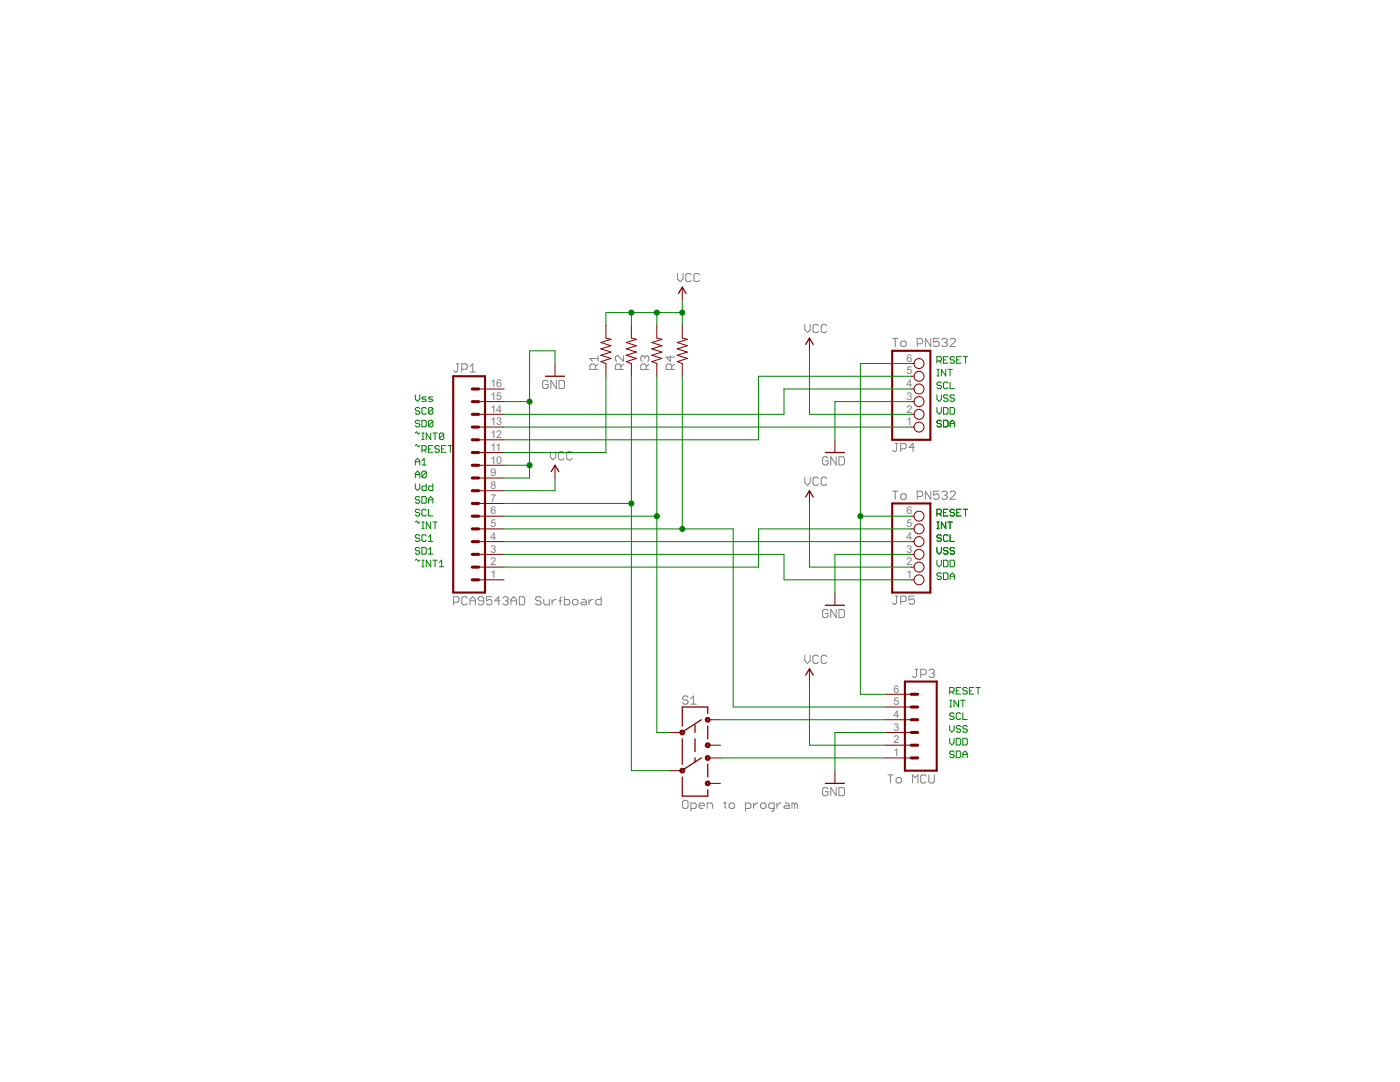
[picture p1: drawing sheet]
<?xml version="1.0" encoding="utf-8"?>
<!DOCTYPE eagle SYSTEM "eagle.dtd">
<!--
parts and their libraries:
SparkFun-Connectors: Licensing: CC v3.0 Share-Alike You are welcome to use this library for commercial purposes.
-->
<eagle version="6.5.0">
<drawing>
<settings>
<setting alwaysvectorfont="no"/>
<setting verticaltext="up"/>
</settings>
<grid distance="0.1" unitdist="inch" unit="inch" style="lines" multiple="1" display="yes" altdistance="0.01" altunitdist="inch" altunit="inch"/>
<schematic xreflabel="%F%N/%S.%C%R" xrefpart="/%S.%C%R">
<libraries>
<library name="SparkFun-Connectors">
<symbols>
<symbol name="M16">
<wire x1="6.35" y1="-22.86" x2="0" y2="-22.86" width="0.4064" layer="94"/>
<wire x1="3.81" y1="-15.24" x2="5.08" y2="-15.24" width="0.6096" layer="94"/>
<wire x1="3.81" y1="-17.78" x2="5.08" y2="-17.78" width="0.6096" layer="94"/>
<wire x1="3.81" y1="-20.32" x2="5.08" y2="-20.32" width="0.6096" layer="94"/>
<wire x1="0" y1="20.32" x2="0" y2="-22.86" width="0.4064" layer="94"/>
<wire x1="6.35" y1="-22.86" x2="6.35" y2="20.32" width="0.4064" layer="94"/>
<wire x1="0" y1="20.32" x2="6.35" y2="20.32" width="0.4064" layer="94"/>
<wire x1="3.81" y1="-10.16" x2="5.08" y2="-10.16" width="0.6096" layer="94"/>
<wire x1="3.81" y1="-12.7" x2="5.08" y2="-12.7" width="0.6096" layer="94"/>
<wire x1="3.81" y1="-7.62" x2="5.08" y2="-7.62" width="0.6096" layer="94"/>
<wire x1="3.81" y1="-5.08" x2="5.08" y2="-5.08" width="0.6096" layer="94"/>
<wire x1="3.81" y1="-2.54" x2="5.08" y2="-2.54" width="0.6096" layer="94"/>
<wire x1="3.81" y1="0" x2="5.08" y2="0" width="0.6096" layer="94"/>
<wire x1="3.81" y1="2.54" x2="5.08" y2="2.54" width="0.6096" layer="94"/>
<wire x1="3.81" y1="5.08" x2="5.08" y2="5.08" width="0.6096" layer="94"/>
<wire x1="3.81" y1="7.62" x2="5.08" y2="7.62" width="0.6096" layer="94"/>
<wire x1="3.81" y1="10.16" x2="5.08" y2="10.16" width="0.6096" layer="94"/>
<wire x1="3.81" y1="12.7" x2="5.08" y2="12.7" width="0.6096" layer="94"/>
<wire x1="3.81" y1="15.24" x2="5.08" y2="15.24" width="0.6096" layer="94"/>
<wire x1="3.81" y1="17.78" x2="5.08" y2="17.78" width="0.6096" layer="94"/>
<text x="0" y="-25.4" size="1.778" layer="96">&gt;VALUE</text>
<text x="0" y="21.082" size="1.778" layer="95">&gt;NAME</text>
<pin name="1" x="10.16" y="-20.32" visible="pad" length="middle" direction="pas" swaplevel="1" rot="R180"/>
<pin name="2" x="10.16" y="-17.78" visible="pad" length="middle" direction="pas" swaplevel="1" rot="R180"/>
<pin name="3" x="10.16" y="-15.24" visible="pad" length="middle" direction="pas" swaplevel="1" rot="R180"/>
<pin name="4" x="10.16" y="-12.7" visible="pad" length="middle" direction="pas" swaplevel="1" rot="R180"/>
<pin name="5" x="10.16" y="-10.16" visible="pad" length="middle" direction="pas" swaplevel="1" rot="R180"/>
<pin name="6" x="10.16" y="-7.62" visible="pad" length="middle" direction="pas" swaplevel="1" rot="R180"/>
<pin name="7" x="10.16" y="-5.08" visible="pad" length="middle" direction="pas" swaplevel="1" rot="R180"/>
<pin name="8" x="10.16" y="-2.54" visible="pad" length="middle" direction="pas" swaplevel="1" rot="R180"/>
<pin name="9" x="10.16" y="0" visible="pad" length="middle" direction="pas" swaplevel="1" rot="R180"/>
<pin name="10" x="10.16" y="2.54" visible="pad" length="middle" direction="pas" swaplevel="1" rot="R180"/>
<pin name="11" x="10.16" y="5.08" visible="pad" length="middle" direction="pas" swaplevel="1" rot="R180"/>
<pin name="12" x="10.16" y="7.62" visible="pad" length="middle" direction="pas" swaplevel="1" rot="R180"/>
<pin name="13" x="10.16" y="10.16" visible="pad" length="middle" direction="pas" swaplevel="1" rot="R180"/>
<pin name="14" x="10.16" y="12.7" visible="pad" length="middle" direction="pas" swaplevel="1" rot="R180"/>
<pin name="15" x="10.16" y="15.24" visible="pad" length="middle" direction="pas" swaplevel="1" rot="R180"/>
<pin name="16" x="10.16" y="17.78" visible="pad" length="middle" direction="pas" swaplevel="1" rot="R180"/>
</symbol>
<symbol name="M06">
<wire x1="1.27" y1="-7.62" x2="-5.08" y2="-7.62" width="0.4064" layer="94"/>
<wire x1="-1.27" y1="0" x2="0" y2="0" width="0.6096" layer="94"/>
<wire x1="-1.27" y1="-2.54" x2="0" y2="-2.54" width="0.6096" layer="94"/>
<wire x1="-1.27" y1="-5.08" x2="0" y2="-5.08" width="0.6096" layer="94"/>
<wire x1="-5.08" y1="10.16" x2="-5.08" y2="-7.62" width="0.4064" layer="94"/>
<wire x1="1.27" y1="-7.62" x2="1.27" y2="10.16" width="0.4064" layer="94"/>
<wire x1="-5.08" y1="10.16" x2="1.27" y2="10.16" width="0.4064" layer="94"/>
<wire x1="-1.27" y1="5.08" x2="0" y2="5.08" width="0.6096" layer="94"/>
<wire x1="-1.27" y1="2.54" x2="0" y2="2.54" width="0.6096" layer="94"/>
<wire x1="-1.27" y1="7.62" x2="0" y2="7.62" width="0.6096" layer="94"/>
<text x="-5.08" y="-10.16" size="1.778" layer="96">&gt;VALUE</text>
<text x="-5.08" y="10.922" size="1.778" layer="95">&gt;NAME</text>
<pin name="1" x="5.08" y="-5.08" visible="pad" length="middle" direction="pas" swaplevel="1" rot="R180"/>
<pin name="2" x="5.08" y="-2.54" visible="pad" length="middle" direction="pas" swaplevel="1" rot="R180"/>
<pin name="3" x="5.08" y="0" visible="pad" length="middle" direction="pas" swaplevel="1" rot="R180"/>
<pin name="4" x="5.08" y="2.54" visible="pad" length="middle" direction="pas" swaplevel="1" rot="R180"/>
<pin name="5" x="5.08" y="5.08" visible="pad" length="middle" direction="pas" swaplevel="1" rot="R180"/>
<pin name="6" x="5.08" y="7.62" visible="pad" length="middle" direction="pas" swaplevel="1" rot="R180"/>
</symbol>
</symbols>
<devicesets>
<deviceset name="M16" prefix="JP">
<gates>
<gate name="G$1" symbol="M16" x="0" y="0"/>
</gates>
<devices>
<device name="PTH" package="1X16">
<connects>
<connect gate="G$1" pin="1" pad="1"/>
<connect gate="G$1" pin="10" pad="10"/>
<connect gate="G$1" pin="11" pad="11"/>
<connect gate="G$1" pin="12" pad="12"/>
<connect gate="G$1" pin="13" pad="13"/>
<connect gate="G$1" pin="14" pad="14"/>
<connect gate="G$1" pin="15" pad="15"/>
<connect gate="G$1" pin="16" pad="16"/>
<connect gate="G$1" pin="2" pad="2"/>
<connect gate="G$1" pin="3" pad="3"/>
<connect gate="G$1" pin="4" pad="4"/>
<connect gate="G$1" pin="5" pad="5"/>
<connect gate="G$1" pin="6" pad="6"/>
<connect gate="G$1" pin="7" pad="7"/>
<connect gate="G$1" pin="8" pad="8"/>
<connect gate="G$1" pin="9" pad="9"/>
</connects>
<technologies>
<technology name=""/>
</technologies>
</device>
<device name="LOCK" package="1X16_LOCK">
<connects>
<connect gate="G$1" pin="1" pad="1"/>
<connect gate="G$1" pin="10" pad="10"/>
<connect gate="G$1" pin="11" pad="11"/>
<connect gate="G$1" pin="12" pad="12"/>
<connect gate="G$1" pin="13" pad="13"/>
<connect gate="G$1" pin="14" pad="14"/>
<connect gate="G$1" pin="15" pad="15"/>
<connect gate="G$1" pin="16" pad="16"/>
<connect gate="G$1" pin="2" pad="2"/>
<connect gate="G$1" pin="3" pad="3"/>
<connect gate="G$1" pin="4" pad="4"/>
<connect gate="G$1" pin="5" pad="5"/>
<connect gate="G$1" pin="6" pad="6"/>
<connect gate="G$1" pin="7" pad="7"/>
<connect gate="G$1" pin="8" pad="8"/>
<connect gate="G$1" pin="9" pad="9"/>
</connects>
<technologies>
<technology name=""/>
</technologies>
</device>
<device name="LOCK_LONGPADS" package="1X16_LOCK_LONGPADS">
<connects>
<connect gate="G$1" pin="1" pad="1"/>
<connect gate="G$1" pin="10" pad="10"/>
<connect gate="G$1" pin="11" pad="11"/>
<connect gate="G$1" pin="12" pad="12"/>
<connect gate="G$1" pin="13" pad="13"/>
<connect gate="G$1" pin="14" pad="14"/>
<connect gate="G$1" pin="15" pad="15"/>
<connect gate="G$1" pin="16" pad="16"/>
<connect gate="G$1" pin="2" pad="2"/>
<connect gate="G$1" pin="3" pad="3"/>
<connect gate="G$1" pin="4" pad="4"/>
<connect gate="G$1" pin="5" pad="5"/>
<connect gate="G$1" pin="6" pad="6"/>
<connect gate="G$1" pin="7" pad="7"/>
<connect gate="G$1" pin="8" pad="8"/>
<connect gate="G$1" pin="9" pad="9"/>
</connects>
<technologies>
<technology name=""/>
</technologies>
</device>
<device name="MACHIINE-PIN_LOCK" package="1X16_MACHINE-PIN-HEADER_LOCK.004">
<connects>
<connect gate="G$1" pin="1" pad="1"/>
<connect gate="G$1" pin="10" pad="10"/>
<connect gate="G$1" pin="11" pad="11"/>
<connect gate="G$1" pin="12" pad="12"/>
<connect gate="G$1" pin="13" pad="13"/>
<connect gate="G$1" pin="14" pad="14"/>
<connect gate="G$1" pin="15" pad="15"/>
<connect gate="G$1" pin="16" pad="16"/>
<connect gate="G$1" pin="2" pad="2"/>
<connect gate="G$1" pin="3" pad="3"/>
<connect gate="G$1" pin="4" pad="4"/>
<connect gate="G$1" pin="5" pad="5"/>
<connect gate="G$1" pin="6" pad="6"/>
<connect gate="G$1" pin="7" pad="7"/>
<connect gate="G$1" pin="8" pad="8"/>
<connect gate="G$1" pin="9" pad="9"/>
</connects>
<technologies>
<technology name=""/>
</technologies>
</device>
<device name="LONGPADS" package="1X16_LONGPADS">
<connects>
<connect gate="G$1" pin="1" pad="1"/>
<connect gate="G$1" pin="10" pad="10"/>
<connect gate="G$1" pin="11" pad="11"/>
<connect gate="G$1" pin="12" pad="12"/>
<connect gate="G$1" pin="13" pad="13"/>
<connect gate="G$1" pin="14" pad="14"/>
<connect gate="G$1" pin="15" pad="15"/>
<connect gate="G$1" pin="16" pad="16"/>
<connect gate="G$1" pin="2" pad="2"/>
<connect gate="G$1" pin="3" pad="3"/>
<connect gate="G$1" pin="4" pad="4"/>
<connect gate="G$1" pin="5" pad="5"/>
<connect gate="G$1" pin="6" pad="6"/>
<connect gate="G$1" pin="7" pad="7"/>
<connect gate="G$1" pin="8" pad="8"/>
<connect gate="G$1" pin="9" pad="9"/>
</connects>
<technologies>
<technology name=""/>
</technologies>
</device>
</devices>
</deviceset>
<deviceset name="M06" prefix="JP" uservalue="yes">
<gates>
<gate name="G$1" symbol="M06" x="-2.54" y="0"/>
</gates>
<devices>
<device name="SIP" package="1X06">
<connects>
<connect gate="G$1" pin="1" pad="1"/>
<connect gate="G$1" pin="2" pad="2"/>
<connect gate="G$1" pin="3" pad="3"/>
<connect gate="G$1" pin="4" pad="4"/>
<connect gate="G$1" pin="5" pad="5"/>
<connect gate="G$1" pin="6" pad="6"/>
</connects>
<technologies>
<technology name=""/>
</technologies>
</device>
<device name="POLAR" package="MOLEX-1X6">
<connects>
<connect gate="G$1" pin="1" pad="1"/>
<connect gate="G$1" pin="2" pad="2"/>
<connect gate="G$1" pin="3" pad="3"/>
<connect gate="G$1" pin="4" pad="4"/>
<connect gate="G$1" pin="5" pad="5"/>
<connect gate="G$1" pin="6" pad="6"/>
</connects>
<technologies>
<technology name=""/>
</technologies>
</device>
<device name="RA" package="MOLEX-1X6-RA">
<connects>
<connect gate="G$1" pin="1" pad="1"/>
<connect gate="G$1" pin="2" pad="2"/>
<connect gate="G$1" pin="3" pad="3"/>
<connect gate="G$1" pin="4" pad="4"/>
<connect gate="G$1" pin="5" pad="5"/>
<connect gate="G$1" pin="6" pad="6"/>
</connects>
<technologies>
<technology name=""/>
</technologies>
</device>
<device name="SMD" package="1X06-SMD">
<connects>
<connect gate="G$1" pin="1" pad="1"/>
<connect gate="G$1" pin="2" pad="2"/>
<connect gate="G$1" pin="3" pad="3"/>
<connect gate="G$1" pin="4" pad="4"/>
<connect gate="G$1" pin="5" pad="5"/>
<connect gate="G$1" pin="6" pad="6"/>
</connects>
<technologies>
<technology name=""/>
</technologies>
</device>
<device name="LOCK" package="1X06_LOCK">
<connects>
<connect gate="G$1" pin="1" pad="1"/>
<connect gate="G$1" pin="2" pad="2"/>
<connect gate="G$1" pin="3" pad="3"/>
<connect gate="G$1" pin="4" pad="4"/>
<connect gate="G$1" pin="5" pad="5"/>
<connect gate="G$1" pin="6" pad="6"/>
</connects>
<technologies>
<technology name=""/>
</technologies>
</device>
<device name="LOCK_LONGPADS" package="1X06_LOCK_LONGPADS">
<connects>
<connect gate="G$1" pin="1" pad="1"/>
<connect gate="G$1" pin="2" pad="2"/>
<connect gate="G$1" pin="3" pad="3"/>
<connect gate="G$1" pin="4" pad="4"/>
<connect gate="G$1" pin="5" pad="5"/>
<connect gate="G$1" pin="6" pad="6"/>
</connects>
<technologies>
<technology name=""/>
</technologies>
</device>
<device name="POLAR_LOCK" package="MOLEX-1X6_LOCK">
<connects>
<connect gate="G$1" pin="1" pad="1"/>
<connect gate="G$1" pin="2" pad="2"/>
<connect gate="G$1" pin="3" pad="3"/>
<connect gate="G$1" pin="4" pad="4"/>
<connect gate="G$1" pin="5" pad="5"/>
<connect gate="G$1" pin="6" pad="6"/>
</connects>
<technologies>
<technology name=""/>
</technologies>
</device>
<device name="RA_LOCK" package="MOLEX-1X6-RA_LOCK">
<connects>
<connect gate="G$1" pin="1" pad="1"/>
<connect gate="G$1" pin="2" pad="2"/>
<connect gate="G$1" pin="3" pad="3"/>
<connect gate="G$1" pin="4" pad="4"/>
<connect gate="G$1" pin="5" pad="5"/>
<connect gate="G$1" pin="6" pad="6"/>
</connects>
<technologies>
<technology name=""/>
</technologies>
</device>
<device name="SIP_LOCK" package="1X06-SIP_LOCK">
<connects>
<connect gate="G$1" pin="1" pad="1"/>
<connect gate="G$1" pin="2" pad="2"/>
<connect gate="G$1" pin="3" pad="3"/>
<connect gate="G$1" pin="4" pad="4"/>
<connect gate="G$1" pin="5" pad="5"/>
<connect gate="G$1" pin="6" pad="6"/>
</connects>
<technologies>
<technology name=""/>
</technologies>
</device>
<device name="FEMALE_LOCK" package="1X06_FEMALE_LOCK.010">
<connects>
<connect gate="G$1" pin="1" pad="1"/>
<connect gate="G$1" pin="2" pad="2"/>
<connect gate="G$1" pin="3" pad="3"/>
<connect gate="G$1" pin="4" pad="4"/>
<connect gate="G$1" pin="5" pad="5"/>
<connect gate="G$1" pin="6" pad="6"/>
</connects>
<technologies>
<technology name=""/>
</technologies>
</device>
<device name="LONGPADS" package="1X06_LONGPADS">
<connects>
<connect gate="G$1" pin="1" pad="1"/>
<connect gate="G$1" pin="2" pad="2"/>
<connect gate="G$1" pin="3" pad="3"/>
<connect gate="G$1" pin="4" pad="4"/>
<connect gate="G$1" pin="5" pad="5"/>
<connect gate="G$1" pin="6" pad="6"/>
</connects>
<technologies>
<technology name=""/>
</technologies>
</device>
<device name="1X06-SMD_EDGE_FEMALE" package="1X06-SMD_EDGE">
<connects>
<connect gate="G$1" pin="1" pad="1"/>
<connect gate="G$1" pin="2" pad="2"/>
<connect gate="G$1" pin="3" pad="3"/>
<connect gate="G$1" pin="4" pad="4"/>
<connect gate="G$1" pin="5" pad="5"/>
<connect gate="G$1" pin="6" pad="6"/>
</connects>
<technologies>
<technology name=""/>
</technologies>
</device>
<device name="3.5MM-6" package="SCREWTERMINAL-3.5MM-6">
<connects>
<connect gate="G$1" pin="1" pad="1"/>
<connect gate="G$1" pin="2" pad="2"/>
<connect gate="G$1" pin="3" pad="3"/>
<connect gate="G$1" pin="4" pad="4"/>
<connect gate="G$1" pin="5" pad="5"/>
<connect gate="G$1" pin="6" pad="6"/>
</connects>
<technologies>
<technology name=""/>
</technologies>
</device>
<device name="SMDF" package="1X06-SMD-FEMALE">
<connects>
<connect gate="G$1" pin="1" pad="1"/>
<connect gate="G$1" pin="2" pad="2"/>
<connect gate="G$1" pin="3" pad="3"/>
<connect gate="G$1" pin="4" pad="4"/>
<connect gate="G$1" pin="5" pad="5"/>
<connect gate="G$1" pin="6" pad="6"/>
</connects>
<technologies>
<technology name=""/>
</technologies>
</device>
<device name="SMD-FEMALE-V2" package="1X06-SMD-FEMALE-V2">
<connects>
<connect gate="G$1" pin="1" pad="1"/>
<connect gate="G$1" pin="2" pad="2"/>
<connect gate="G$1" pin="3" pad="3"/>
<connect gate="G$1" pin="4" pad="4"/>
<connect gate="G$1" pin="5" pad="5"/>
<connect gate="G$1" pin="6" pad="6"/>
</connects>
<technologies>
<technology name=""/>
</technologies>
</device>
<device name="POGOPIN_HOLES_ONLY" package="1X06_HOLES_ONLY">
<connects>
<connect gate="G$1" pin="1" pad="1"/>
<connect gate="G$1" pin="2" pad="2"/>
<connect gate="G$1" pin="3" pad="3"/>
<connect gate="G$1" pin="4" pad="4"/>
<connect gate="G$1" pin="5" pad="5"/>
<connect gate="G$1" pin="6" pad="6"/>
</connects>
<technologies>
<technology name=""/>
</technologies>
</device>
<device name="SMD-STRAIGHT" package="1X06_SMD_STRAIGHT">
<connects>
<connect gate="G$1" pin="1" pad="1"/>
<connect gate="G$1" pin="2" pad="2"/>
<connect gate="G$1" pin="3" pad="3"/>
<connect gate="G$1" pin="4" pad="4"/>
<connect gate="G$1" pin="5" pad="5"/>
<connect gate="G$1" pin="6" pad="6"/>
</connects>
<technologies>
<technology name=""/>
</technologies>
</device>
<device name="SMD-STRAIGHT-ALT" package="1X06_SMD_STRAIGHT_ALT">
<connects>
<connect gate="G$1" pin="1" pad="1"/>
<connect gate="G$1" pin="2" pad="2"/>
<connect gate="G$1" pin="3" pad="3"/>
<connect gate="G$1" pin="4" pad="4"/>
<connect gate="G$1" pin="5" pad="5"/>
<connect gate="G$1" pin="6" pad="6"/>
</connects>
<technologies>
<technology name=""/>
</technologies>
</device>
<device name="SMD-STRAIGHT-COMBO" package="1X06_SMD_STRAIGHT_COMBO">
<connects>
<connect gate="G$1" pin="1" pad="1"/>
<connect gate="G$1" pin="2" pad="2"/>
<connect gate="G$1" pin="3" pad="3"/>
<connect gate="G$1" pin="4" pad="4"/>
<connect gate="G$1" pin="5" pad="5"/>
<connect gate="G$1" pin="6" pad="6"/>
</connects>
<technologies>
<technology name=""/>
</technologies>
</device>
<device name="EM406" package="EM406">
<connects>
<connect gate="G$1" pin="1" pad="1"/>
<connect gate="G$1" pin="2" pad="2"/>
<connect gate="G$1" pin="3" pad="3"/>
<connect gate="G$1" pin="4" pad="4"/>
<connect gate="G$1" pin="5" pad="5"/>
<connect gate="G$1" pin="6" pad="6"/>
</connects>
<technologies>
<technology name=""/>
</technologies>
</device>
</devices>
</deviceset>
</devicesets>
</library>
<library name="SparkFun-Aesthetics">
<symbols>
<symbol name="VCC2">
<wire x1="0.762" y1="1.27" x2="0" y2="2.54" width="0.254" layer="94"/>
<wire x1="0" y1="2.54" x2="-0.762" y2="1.27" width="0.254" layer="94"/>
<text x="-1.016" y="3.556" size="1.778" layer="96">&gt;VALUE</text>
<pin name="VCC" x="0" y="0" visible="off" length="short" direction="sup" rot="R90"/>
</symbol>
<symbol name="DGND">
<wire x1="-1.905" y1="0" x2="1.905" y2="0" width="0.254" layer="94"/>
<text x="-2.54" y="-2.54" size="1.778" layer="96">&gt;VALUE</text>
<pin name="GND" x="0" y="2.54" visible="off" length="short" direction="sup" rot="R270"/>
</symbol>
</symbols>
<devicesets>
<deviceset name="VCC" prefix="P+">
<gates>
<gate name="1" symbol="VCC2" x="0" y="0"/>
</gates>
<devices>
<device name="">
<technologies>
<technology name=""/>
</technologies>
</device>
</devices>
</deviceset>
<deviceset name="GND" prefix="GND">
<gates>
<gate name="1" symbol="DGND" x="0" y="0"/>
</gates>
<devices>
<device name="">
<technologies>
<technology name=""/>
</technologies>
</device>
</devices>
</deviceset>
</devicesets>
</library>
<library name="pinhead">
<symbols>
<symbol name="PINHD6">
<wire x1="-6.35" y1="-7.62" x2="1.27" y2="-7.62" width="0.4064" layer="94"/>
<wire x1="1.27" y1="-7.62" x2="1.27" y2="10.16" width="0.4064" layer="94"/>
<wire x1="1.27" y1="10.16" x2="-6.35" y2="10.16" width="0.4064" layer="94"/>
<wire x1="-6.35" y1="10.16" x2="-6.35" y2="-7.62" width="0.4064" layer="94"/>
<text x="-6.35" y="10.795" size="1.778" layer="95">&gt;NAME</text>
<text x="-6.35" y="-10.16" size="1.778" layer="96">&gt;VALUE</text>
<pin name="1" x="-2.54" y="7.62" visible="pad" length="short" direction="pas" function="dot"/>
<pin name="2" x="-2.54" y="5.08" visible="pad" length="short" direction="pas" function="dot"/>
<pin name="3" x="-2.54" y="2.54" visible="pad" length="short" direction="pas" function="dot"/>
<pin name="4" x="-2.54" y="0" visible="pad" length="short" direction="pas" function="dot"/>
<pin name="5" x="-2.54" y="-2.54" visible="pad" length="short" direction="pas" function="dot"/>
<pin name="6" x="-2.54" y="-5.08" visible="pad" length="short" direction="pas" function="dot"/>
</symbol>
</symbols>
<devicesets>
<deviceset name="PINHD-1X6" prefix="JP" uservalue="yes">
<gates>
<gate name="A" symbol="PINHD6" x="0" y="-2.54"/>
</gates>
<devices>
<device name="" package="1X06">
<connects>
<connect gate="A" pin="1" pad="1"/>
<connect gate="A" pin="2" pad="2"/>
<connect gate="A" pin="3" pad="3"/>
<connect gate="A" pin="4" pad="4"/>
<connect gate="A" pin="5" pad="5"/>
<connect gate="A" pin="6" pad="6"/>
</connects>
<technologies>
<technology name=""/>
</technologies>
</device>
<device name="/90" package="1X06/90">
<connects>
<connect gate="A" pin="1" pad="1"/>
<connect gate="A" pin="2" pad="2"/>
<connect gate="A" pin="3" pad="3"/>
<connect gate="A" pin="4" pad="4"/>
<connect gate="A" pin="5" pad="5"/>
<connect gate="A" pin="6" pad="6"/>
</connects>
<technologies>
<technology name=""/>
</technologies>
</device>
</devices>
</deviceset>
</devicesets>
</library>
<library name="SparkFun-Electromechanical">
<symbols>
<symbol name="AYZ0202">
<wire x1="1.27" y1="5.08" x2="-2.286" y2="2.794" width="0.254" layer="94"/>
<wire x1="-2.286" y1="-4.826" x2="1.27" y2="-2.54" width="0.254" layer="94"/>
<wire x1="2.54" y1="6.35" x2="2.54" y2="7.62" width="0.254" layer="94"/>
<wire x1="2.54" y1="7.62" x2="-2.54" y2="7.62" width="0.254" layer="94"/>
<wire x1="-2.54" y1="7.62" x2="-2.54" y2="3.81" width="0.254" layer="94"/>
<wire x1="-2.54" y1="1.27" x2="-2.54" y2="-3.81" width="0.254" layer="94"/>
<wire x1="-2.54" y1="-6.35" x2="-2.54" y2="-10.16" width="0.254" layer="94"/>
<wire x1="-2.54" y1="-10.16" x2="2.54" y2="-10.16" width="0.254" layer="94"/>
<wire x1="2.54" y1="-10.16" x2="2.54" y2="-8.89" width="0.254" layer="94"/>
<wire x1="2.54" y1="-6.35" x2="2.54" y2="-3.81" width="0.254" layer="94"/>
<wire x1="2.54" y1="3.81" x2="2.54" y2="1.27" width="0.254" layer="94"/>
<wire x1="0" y1="4.064" x2="0" y2="2.54" width="0.254" layer="94"/>
<wire x1="0" y1="1.27" x2="0" y2="-1.27" width="0.254" layer="94"/>
<wire x1="0" y1="-2.54" x2="0" y2="-3.302" width="0.254" layer="94"/>
<circle x="-2.54" y="2.54" radius="0.3592" width="0.254" layer="94"/>
<circle x="2.54" y="5.08" radius="0.3592" width="0.254" layer="94"/>
<circle x="2.54" y="0" radius="0.3592" width="0.254" layer="94"/>
<circle x="2.54" y="-2.54" radius="0.3592" width="0.254" layer="94"/>
<circle x="2.54" y="-7.62" radius="0.3592" width="0.254" layer="94"/>
<circle x="-2.54" y="-5.08" radius="0.3592" width="0.254" layer="94"/>
<text x="-2.54" y="8.128" size="1.778" layer="95">&gt;NAME</text>
<text x="-2.54" y="-12.7" size="1.778" layer="96">&gt;VALUE</text>
<pin name="1" x="5.08" y="5.08" visible="off" length="short" rot="R180"/>
<pin name="2" x="-5.08" y="2.54" visible="off" length="short"/>
<pin name="3" x="5.08" y="0" visible="off" length="short" rot="R180"/>
<pin name="4" x="5.08" y="-2.54" visible="off" length="short" rot="R180"/>
<pin name="5" x="-5.08" y="-5.08" visible="off" length="short"/>
<pin name="6" x="5.08" y="-7.62" visible="off" length="short" rot="R180"/>
</symbol>
</symbols>
<devicesets>
<deviceset name="SWITCH-DPDT" prefix="S">
<gates>
<gate name="G$1" symbol="AYZ0202" x="0" y="0"/>
</gates>
<devices>
<device name="SMD" package="AYZ0202">
<connects>
<connect gate="G$1" pin="1" pad="1"/>
<connect gate="G$1" pin="2" pad="2"/>
<connect gate="G$1" pin="3" pad="3"/>
<connect gate="G$1" pin="4" pad="4"/>
<connect gate="G$1" pin="5" pad="5"/>
<connect gate="G$1" pin="6" pad="6"/>
</connects>
<technologies>
<technology name=""/>
</technologies>
</device>
<device name="PTH" package="MSS22">
<connects>
<connect gate="G$1" pin="1" pad="1"/>
<connect gate="G$1" pin="2" pad="2"/>
<connect gate="G$1" pin="3" pad="3"/>
<connect gate="G$1" pin="4" pad="4"/>
<connect gate="G$1" pin="5" pad="5"/>
<connect gate="G$1" pin="6" pad="6"/>
</connects>
<technologies>
<technology name=""/>
</technologies>
</device>
<device name="PTH1" package="MS">
<connects>
<connect gate="G$1" pin="1" pad="1"/>
<connect gate="G$1" pin="2" pad="2"/>
<connect gate="G$1" pin="3" pad="3"/>
<connect gate="G$1" pin="4" pad="4"/>
<connect gate="G$1" pin="5" pad="5"/>
<connect gate="G$1" pin="6" pad="6"/>
</connects>
<technologies>
<technology name=""/>
</technologies>
</device>
<device name="ES" package="ES">
<connects>
<connect gate="G$1" pin="1" pad="1"/>
<connect gate="G$1" pin="2" pad="2"/>
<connect gate="G$1" pin="3" pad="3"/>
<connect gate="G$1" pin="4" pad="4"/>
<connect gate="G$1" pin="5" pad="5"/>
<connect gate="G$1" pin="6" pad="6"/>
</connects>
<technologies>
<technology name=""/>
</technologies>
</device>
<device name="OS" package="OS">
<connects>
<connect gate="G$1" pin="1" pad="1"/>
<connect gate="G$1" pin="2" pad="2"/>
<connect gate="G$1" pin="3" pad="3"/>
<connect gate="G$1" pin="4" pad="4"/>
<connect gate="G$1" pin="5" pad="5"/>
<connect gate="G$1" pin="6" pad="6"/>
</connects>
<technologies>
<technology name=""/>
</technologies>
</device>
<device name="EG2211" package="EG2211">
<connects>
<connect gate="G$1" pin="1" pad="P1-TA"/>
<connect gate="G$1" pin="2" pad="P1"/>
<connect gate="G$1" pin="3" pad="P1-TB"/>
<connect gate="G$1" pin="4" pad="P2-TA"/>
<connect gate="G$1" pin="5" pad="P2"/>
<connect gate="G$1" pin="6" pad="P2-TB"/>
</connects>
<technologies>
<technology name=""/>
</technologies>
</device>
<device name="GPI" package="GPI-152-3013">
<connects>
<connect gate="G$1" pin="1" pad="10"/>
<connect gate="G$1" pin="2" pad="C@1"/>
<connect gate="G$1" pin="3" pad="20"/>
<connect gate="G$1" pin="4" pad="11"/>
<connect gate="G$1" pin="5" pad="C@2"/>
<connect gate="G$1" pin="6" pad="21"/>
</connects>
<technologies>
<technology name=""/>
</technologies>
</device>
</devices>
</deviceset>
</devicesets>
</library>
<library name="SparkFun-Passives">
<symbols>
<symbol name="RESISTOR">
<wire x1="-2.54" y1="0" x2="-2.159" y2="1.016" width="0.1524" layer="94"/>
<wire x1="-2.159" y1="1.016" x2="-1.524" y2="-1.016" width="0.1524" layer="94"/>
<wire x1="-1.524" y1="-1.016" x2="-0.889" y2="1.016" width="0.1524" layer="94"/>
<wire x1="-0.889" y1="1.016" x2="-0.254" y2="-1.016" width="0.1524" layer="94"/>
<wire x1="-0.254" y1="-1.016" x2="0.381" y2="1.016" width="0.1524" layer="94"/>
<wire x1="0.381" y1="1.016" x2="1.016" y2="-1.016" width="0.1524" layer="94"/>
<wire x1="1.016" y1="-1.016" x2="1.651" y2="1.016" width="0.1524" layer="94"/>
<wire x1="1.651" y1="1.016" x2="2.286" y2="-1.016" width="0.1524" layer="94"/>
<wire x1="2.286" y1="-1.016" x2="2.54" y2="0" width="0.1524" layer="94"/>
<text x="-3.81" y="1.4986" size="1.778" layer="95">&gt;NAME</text>
<text x="-3.81" y="-3.302" size="1.778" layer="96">&gt;VALUE</text>
<pin name="2" x="5.08" y="0" visible="off" length="short" direction="pas" swaplevel="1" rot="R180"/>
<pin name="1" x="-5.08" y="0" visible="off" length="short" direction="pas" swaplevel="1"/>
</symbol>
</symbols>
<devicesets>
<deviceset name="RESISTOR" prefix="R" uservalue="yes">
<gates>
<gate name="G$1" symbol="RESISTOR" x="0" y="0"/>
</gates>
<devices>
<device name="1206" package="1206">
<connects>
<connect gate="G$1" pin="1" pad="1"/>
<connect gate="G$1" pin="2" pad="2"/>
</connects>
<technologies>
<technology name=""/>
</technologies>
</device>
<device name="AXIAL-0.3" package="AXIAL-0.3">
<connects>
<connect gate="G$1" pin="1" pad="P$1"/>
<connect gate="G$1" pin="2" pad="P$2"/>
</connects>
<technologies>
<technology name=""/>
</technologies>
</device>
<device name="2010" package="R2010">
<connects>
<connect gate="G$1" pin="1" pad="1"/>
<connect gate="G$1" pin="2" pad="2"/>
</connects>
<technologies>
<technology name=""/>
</technologies>
</device>
<device name="0805-RES" package="0805">
<connects>
<connect gate="G$1" pin="1" pad="1"/>
<connect gate="G$1" pin="2" pad="2"/>
</connects>
<technologies>
<technology name=""/>
</technologies>
</device>
<device name="0603-RES" package="0603-RES">
<connects>
<connect gate="G$1" pin="1" pad="1"/>
<connect gate="G$1" pin="2" pad="2"/>
</connects>
<technologies>
<technology name=""/>
</technologies>
</device>
<device name="0402-RES" package="0402-RES">
<connects>
<connect gate="G$1" pin="1" pad="1"/>
<connect gate="G$1" pin="2" pad="2"/>
</connects>
<technologies>
<technology name=""/>
</technologies>
</device>
<device name="PTH-1/6W" package="1/6W-RES">
<connects>
<connect gate="G$1" pin="1" pad="1"/>
<connect gate="G$1" pin="2" pad="2"/>
</connects>
<technologies>
<technology name=""/>
</technologies>
</device>
<device name="2512" package="R2512">
<connects>
<connect gate="G$1" pin="1" pad="1"/>
<connect gate="G$1" pin="2" pad="2"/>
</connects>
<technologies>
<technology name=""/>
</technologies>
</device>
<device name="PTH-1/4W" package="AXIAL-0.4">
<connects>
<connect gate="G$1" pin="1" pad="P$1"/>
<connect gate="G$1" pin="2" pad="P$2"/>
</connects>
<technologies>
<technology name=""/>
</technologies>
</device>
<device name="PTH-1/2W" package="AXIAL-0.5">
<connects>
<connect gate="G$1" pin="1" pad="P$1"/>
<connect gate="G$1" pin="2" pad="P$2"/>
</connects>
<technologies>
<technology name=""/>
</technologies>
</device>
<device name="PTH-1W" package="AXIAL-0.6">
<connects>
<connect gate="G$1" pin="1" pad="P$1"/>
<connect gate="G$1" pin="2" pad="P$2"/>
</connects>
<technologies>
<technology name=""/>
</technologies>
</device>
<device name="PTH-2W" package="AXIAL-0.8">
<connects>
<connect gate="G$1" pin="1" pad="P$1"/>
<connect gate="G$1" pin="2" pad="P$2"/>
</connects>
<technologies>
<technology name=""/>
</technologies>
</device>
<device name="KIT" package="AXIAL-0.3-KIT">
<connects>
<connect gate="G$1" pin="1" pad="P$1"/>
<connect gate="G$1" pin="2" pad="P$2"/>
</connects>
<technologies>
<technology name=""/>
</technologies>
</device>
</devices>
</deviceset>
</devicesets>
</library>
</libraries>
<attributes>
</attributes>
<variantdefs>
</variantdefs>
<classes>
<class number="0" name="default" width="0" drill="0">
</class>
</classes>
<parts>
<part name="JP1" library="SparkFun-Connectors" deviceset="M16" device="MACHIINE-PIN_LOCK" value="PCA9543AD Surfboard"/>
<part name="JP3" library="SparkFun-Connectors" deviceset="M06" device="LONGPADS" value="To MCU"/>
<part name="JP4" library="pinhead" deviceset="PINHD-1X6" device="/90" value="To PN532"/>
<part name="GND6" library="SparkFun-Aesthetics" deviceset="GND" device=""/>
<part name="P+5" library="SparkFun-Aesthetics" deviceset="VCC" device=""/>
<part name="JP5" library="pinhead" deviceset="PINHD-1X6" device="/90" value="To PN532"/>
<part name="P+1" library="SparkFun-Aesthetics" deviceset="VCC" device=""/>
<part name="P+2" library="SparkFun-Aesthetics" deviceset="VCC" device=""/>
<part name="GND1" library="SparkFun-Aesthetics" deviceset="GND" device=""/>
<part name="GND2" library="SparkFun-Aesthetics" deviceset="GND" device=""/>
<part name="GND3" library="SparkFun-Aesthetics" deviceset="GND" device=""/>
<part name="P+3" library="SparkFun-Aesthetics" deviceset="VCC" device=""/>
<part name="S1" library="SparkFun-Electromechanical" deviceset="SWITCH-DPDT" device="OS" value="Open to program"/>
<part name="R1" library="SparkFun-Passives" deviceset="RESISTOR" device="AXIAL-0.3"/>
<part name="R2" library="SparkFun-Passives" deviceset="RESISTOR" device="AXIAL-0.3"/>
<part name="R3" library="SparkFun-Passives" deviceset="RESISTOR" device="AXIAL-0.3"/>
<part name="R4" library="SparkFun-Passives" deviceset="RESISTOR" device="AXIAL-0.3"/>
<part name="P+4" library="SparkFun-Aesthetics" deviceset="VCC" device=""/>
</parts>
<sheets>
<sheet>
<plain>
<text x="99.06" y="172.72" size="1.4224" layer="91" font="vector">A0</text>
<text x="99.06" y="175.26" size="1.4224" layer="91" font="vector">A1</text>
<text x="99.06" y="177.8" size="1.4224" layer="91" font="vector">~RESET</text>
<text x="99.06" y="180.34" size="1.4224" layer="91" font="vector">~INT0</text>
<text x="99.06" y="182.88" size="1.4224" layer="91" font="vector">SD0</text>
<text x="99.06" y="185.42" size="1.4224" layer="91" font="vector">SC0</text>
<text x="99.06" y="187.96" size="1.4224" layer="91" font="vector">Vss</text>
<text x="99.06" y="170.18" size="1.4224" layer="91" font="vector">Vdd</text>
<text x="99.06" y="167.64" size="1.4224" layer="91" font="vector">SDA</text>
<text x="99.06" y="165.1" size="1.4224" layer="91" font="vector">SCL</text>
<text x="99.06" y="162.56" size="1.4224" layer="91" font="vector">~INT</text>
<text x="99.06" y="160.02" size="1.4224" layer="91" font="vector">SC1</text>
<text x="99.06" y="157.48" size="1.4224" layer="91" font="vector">SD1</text>
<text x="99.06" y="154.94" size="1.4224" layer="91" font="vector">~INT1</text>
<text x="203.2" y="185.42" size="1.4224" layer="91">VDD</text>
<text x="203.2" y="187.96" size="1.4224" layer="91">VSS</text>
<text x="203.2" y="190.5" size="1.4224" layer="91">SCL</text>
<text x="203.2" y="193.04" size="1.4224" layer="91">INT</text>
<text x="203.2" y="195.58" size="1.4224" layer="91">RESET</text>
<text x="203.2" y="182.88" size="1.4224" layer="91" font="vector">SDA</text>
<text x="203.2" y="165.1" size="1.4224" layer="91">RESET</text>
<text x="203.2" y="162.56" size="1.4224" layer="91">INT</text>
<text x="203.2" y="160.02" size="1.4224" layer="91">SCL</text>
<text x="203.2" y="157.48" size="1.4224" layer="91">VSS</text>
<text x="203.2" y="154.94" size="1.4224" layer="91">VDD</text>
<text x="203.2" y="182.88" size="1.4224" layer="91" font="vector">SDA</text>
<text x="203.2" y="152.4" size="1.4224" layer="91" font="vector">SDA</text>
<text x="205.74" y="116.84" size="1.4224" layer="91" font="vector">SDA</text>
<text x="205.74" y="119.38" size="1.4224" layer="91">VDD</text>
<text x="203.2" y="157.48" size="1.4224" layer="91">VSS</text>
<text x="205.74" y="121.92" size="1.4224" layer="91">VSS</text>
<text x="203.2" y="160.02" size="1.4224" layer="91">SCL</text>
<text x="205.74" y="124.46" size="1.4224" layer="91">SCL</text>
<text x="203.2" y="162.56" size="1.4224" layer="91">INT</text>
<text x="205.74" y="127" size="1.4224" layer="91">INT</text>
<text x="203.2" y="165.1" size="1.4224" layer="91">RESET</text>
<text x="205.74" y="129.54" size="1.4224" layer="91">RESET</text>
</plain>
<instances>
<instance part="JP1" gate="G$1" x="106.68" y="172.72" smashed="yes">
<attribute name="VALUE" x="106.68" y="147.32" size="1.778" layer="96"/>
<attribute name="NAME" x="106.68" y="193.802" size="1.778" layer="95"/>
</instance>
<instance part="JP3" gate="G$1" x="198.12" y="121.92" rot="MR0"/>
<instance part="JP4" gate="A" x="200.66" y="190.5" rot="MR180"/>
<instance part="GND6" gate="1" x="127" y="193.04"/>
<instance part="P+5" gate="1" x="177.8" y="198.12"/>
<instance part="JP5" gate="A" x="200.66" y="160.02" rot="MR180"/>
<instance part="P+1" gate="1" x="177.8" y="167.64"/>
<instance part="P+2" gate="1" x="177.8" y="132.08"/>
<instance part="GND1" gate="1" x="182.88" y="177.8"/>
<instance part="GND2" gate="1" x="182.88" y="147.32"/>
<instance part="GND3" gate="1" x="182.88" y="111.76"/>
<instance part="P+3" gate="1" x="127" y="172.72"/>
<instance part="S1" gate="G$1" x="154.94" y="119.38"/>
<instance part="R1" gate="G$1" x="137.16" y="198.12" rot="R90"/>
<instance part="R2" gate="G$1" x="142.24" y="198.12" rot="R90"/>
<instance part="R3" gate="G$1" x="147.32" y="198.12" rot="R90"/>
<instance part="R4" gate="G$1" x="152.4" y="198.12" rot="R90"/>
<instance part="P+4" gate="1" x="152.4" y="208.28"/>
</instances>
<busses>
</busses>
<nets>
<net name="GND" class="0">
<segment>
<pinref part="JP1" gate="G$1" pin="15"/>
<wire x1="116.84" y1="187.96" x2="121.92" y2="187.96" width="0.1524" layer="91"/>
<wire x1="121.92" y1="187.96" x2="121.92" y2="198.12" width="0.1524" layer="91"/>
<wire x1="121.92" y1="198.12" x2="127" y2="198.12" width="0.1524" layer="91"/>
<pinref part="GND6" gate="1" pin="GND"/>
<wire x1="127" y1="198.12" x2="127" y2="195.58" width="0.1524" layer="91"/>
<pinref part="JP1" gate="G$1" pin="9"/>
<wire x1="116.84" y1="172.72" x2="121.92" y2="172.72" width="0.1524" layer="91"/>
<wire x1="121.92" y1="172.72" x2="121.92" y2="175.26" width="0.1524" layer="91"/>
<junction x="121.92" y="187.96"/>
<pinref part="JP1" gate="G$1" pin="10"/>
<wire x1="121.92" y1="175.26" x2="121.92" y2="187.96" width="0.1524" layer="91"/>
<wire x1="116.84" y1="175.26" x2="121.92" y2="175.26" width="0.1524" layer="91"/>
<junction x="121.92" y="175.26"/>
</segment>
<segment>
<pinref part="JP3" gate="G$1" pin="3"/>
<wire x1="193.04" y1="121.92" x2="182.88" y2="121.92" width="0.1524" layer="91"/>
<pinref part="GND3" gate="1" pin="GND"/>
<wire x1="182.88" y1="121.92" x2="182.88" y2="114.3" width="0.1524" layer="91"/>
</segment>
<segment>
<pinref part="JP5" gate="A" pin="3"/>
<wire x1="198.12" y1="157.48" x2="182.88" y2="157.48" width="0.1524" layer="91"/>
<pinref part="GND2" gate="1" pin="GND"/>
<wire x1="182.88" y1="157.48" x2="182.88" y2="149.86" width="0.1524" layer="91"/>
</segment>
<segment>
<pinref part="JP4" gate="A" pin="3"/>
<wire x1="198.12" y1="187.96" x2="182.88" y2="187.96" width="0.1524" layer="91"/>
<pinref part="GND1" gate="1" pin="GND"/>
<wire x1="182.88" y1="187.96" x2="182.88" y2="180.34" width="0.1524" layer="91"/>
</segment>
</net>
<net name="N$2" class="0">
<segment>
<pinref part="JP1" gate="G$1" pin="14"/>
<pinref part="JP4" gate="A" pin="4"/>
<wire x1="116.84" y1="185.42" x2="172.72" y2="185.42" width="0.1524" layer="91"/>
<wire x1="172.72" y1="185.42" x2="172.72" y2="190.5" width="0.1524" layer="91"/>
<wire x1="172.72" y1="190.5" x2="198.12" y2="190.5" width="0.1524" layer="91"/>
</segment>
</net>
<net name="N$3" class="0">
<segment>
<pinref part="JP1" gate="G$1" pin="13"/>
<wire x1="116.84" y1="182.88" x2="198.12" y2="182.88" width="0.1524" layer="91"/>
<pinref part="JP4" gate="A" pin="1"/>
</segment>
</net>
<net name="VCC" class="0">
<segment>
<pinref part="JP4" gate="A" pin="2"/>
<wire x1="198.12" y1="185.42" x2="177.8" y2="185.42" width="0.1524" layer="91"/>
<pinref part="P+5" gate="1" pin="VCC"/>
<wire x1="177.8" y1="185.42" x2="177.8" y2="198.12" width="0.1524" layer="91"/>
</segment>
<segment>
<pinref part="JP5" gate="A" pin="2"/>
<wire x1="198.12" y1="154.94" x2="177.8" y2="154.94" width="0.1524" layer="91"/>
<pinref part="P+1" gate="1" pin="VCC"/>
<wire x1="177.8" y1="154.94" x2="177.8" y2="167.64" width="0.1524" layer="91"/>
</segment>
<segment>
<pinref part="JP3" gate="G$1" pin="2"/>
<wire x1="193.04" y1="119.38" x2="177.8" y2="119.38" width="0.1524" layer="91"/>
<wire x1="177.8" y1="119.38" x2="177.8" y2="132.08" width="0.1524" layer="91"/>
<pinref part="P+2" gate="1" pin="VCC"/>
</segment>
<segment>
<pinref part="JP1" gate="G$1" pin="8"/>
<wire x1="116.84" y1="170.18" x2="127" y2="170.18" width="0.1524" layer="91"/>
<pinref part="P+3" gate="1" pin="VCC"/>
<wire x1="127" y1="170.18" x2="127" y2="172.72" width="0.1524" layer="91"/>
</segment>
<segment>
<pinref part="R4" gate="G$1" pin="2"/>
<pinref part="P+4" gate="1" pin="VCC"/>
<wire x1="152.4" y1="208.28" x2="152.4" y2="205.74" width="0.1524" layer="91"/>
<wire x1="152.4" y1="205.74" x2="152.4" y2="203.2" width="0.1524" layer="91"/>
<wire x1="137.16" y1="205.74" x2="142.24" y2="205.74" width="0.1524" layer="91"/>
<wire x1="142.24" y1="205.74" x2="147.32" y2="205.74" width="0.1524" layer="91"/>
<pinref part="R3" gate="G$1" pin="2"/>
<wire x1="147.32" y1="205.74" x2="147.32" y2="203.2" width="0.1524" layer="91"/>
<pinref part="R2" gate="G$1" pin="2"/>
<wire x1="142.24" y1="205.74" x2="142.24" y2="203.2" width="0.1524" layer="91"/>
<junction x="142.24" y="205.74"/>
<pinref part="R1" gate="G$1" pin="2"/>
<wire x1="137.16" y1="205.74" x2="137.16" y2="203.2" width="0.1524" layer="91"/>
<wire x1="147.32" y1="205.74" x2="152.4" y2="205.74" width="0.1524" layer="91"/>
<junction x="147.32" y="205.74"/>
<junction x="152.4" y="205.74"/>
</segment>
</net>
<net name="N$1" class="0">
<segment>
<pinref part="JP1" gate="G$1" pin="4"/>
<pinref part="JP5" gate="A" pin="4"/>
<wire x1="116.84" y1="160.02" x2="198.12" y2="160.02" width="0.1524" layer="91"/>
</segment>
</net>
<net name="N$4" class="0">
<segment>
<pinref part="JP1" gate="G$1" pin="3"/>
<wire x1="116.84" y1="157.48" x2="172.72" y2="157.48" width="0.1524" layer="91"/>
<wire x1="172.72" y1="157.48" x2="172.72" y2="152.4" width="0.1524" layer="91"/>
<pinref part="JP5" gate="A" pin="1"/>
<wire x1="172.72" y1="152.4" x2="198.12" y2="152.4" width="0.1524" layer="91"/>
</segment>
</net>
<net name="N$5" class="0">
<segment>
<pinref part="JP1" gate="G$1" pin="5"/>
<wire x1="116.84" y1="162.56" x2="152.4" y2="162.56" width="0.1524" layer="91"/>
<wire x1="152.4" y1="162.56" x2="162.56" y2="162.56" width="0.1524" layer="91"/>
<wire x1="162.56" y1="162.56" x2="162.56" y2="127" width="0.1524" layer="91"/>
<pinref part="JP3" gate="G$1" pin="5"/>
<wire x1="162.56" y1="127" x2="193.04" y2="127" width="0.1524" layer="91"/>
<pinref part="R4" gate="G$1" pin="1"/>
<wire x1="152.4" y1="193.04" x2="152.4" y2="162.56" width="0.1524" layer="91"/>
<junction x="152.4" y="162.56"/>
</segment>
</net>
<net name="N$6" class="0">
<segment>
<pinref part="JP1" gate="G$1" pin="6"/>
<wire x1="116.84" y1="165.1" x2="147.32" y2="165.1" width="0.1524" layer="91"/>
<pinref part="S1" gate="G$1" pin="2"/>
<wire x1="149.86" y1="121.92" x2="147.32" y2="121.92" width="0.1524" layer="91"/>
<wire x1="147.32" y1="121.92" x2="147.32" y2="165.1" width="0.1524" layer="91"/>
<pinref part="R3" gate="G$1" pin="1"/>
<wire x1="147.32" y1="193.04" x2="147.32" y2="165.1" width="0.1524" layer="91"/>
<junction x="147.32" y="165.1"/>
</segment>
</net>
<net name="N$8" class="0">
<segment>
<pinref part="JP3" gate="G$1" pin="1"/>
<wire x1="160.02" y1="116.84" x2="193.04" y2="116.84" width="0.1524" layer="91"/>
<pinref part="S1" gate="G$1" pin="4"/>
</segment>
</net>
<net name="N$10" class="0">
<segment>
<pinref part="JP1" gate="G$1" pin="12"/>
<wire x1="116.84" y1="180.34" x2="167.64" y2="180.34" width="0.1524" layer="91"/>
<wire x1="167.64" y1="180.34" x2="167.64" y2="193.04" width="0.1524" layer="91"/>
<pinref part="JP4" gate="A" pin="5"/>
<wire x1="167.64" y1="193.04" x2="198.12" y2="193.04" width="0.1524" layer="91"/>
</segment>
</net>
<net name="N$11" class="0">
<segment>
<pinref part="JP1" gate="G$1" pin="2"/>
<wire x1="116.84" y1="154.94" x2="167.64" y2="154.94" width="0.1524" layer="91"/>
<wire x1="167.64" y1="154.94" x2="167.64" y2="162.56" width="0.1524" layer="91"/>
<pinref part="JP5" gate="A" pin="5"/>
<wire x1="167.64" y1="162.56" x2="198.12" y2="162.56" width="0.1524" layer="91"/>
</segment>
</net>
<net name="N$12" class="0">
<segment>
<pinref part="JP3" gate="G$1" pin="6"/>
<wire x1="193.04" y1="129.54" x2="187.96" y2="129.54" width="0.1524" layer="91"/>
<wire x1="187.96" y1="129.54" x2="187.96" y2="165.1" width="0.1524" layer="91"/>
<pinref part="JP4" gate="A" pin="6"/>
<wire x1="187.96" y1="165.1" x2="187.96" y2="195.58" width="0.1524" layer="91"/>
<wire x1="187.96" y1="195.58" x2="198.12" y2="195.58" width="0.1524" layer="91"/>
<pinref part="JP5" gate="A" pin="6"/>
<wire x1="198.12" y1="165.1" x2="187.96" y2="165.1" width="0.1524" layer="91"/>
<junction x="187.96" y="165.1"/>
</segment>
</net>
<net name="N$18" class="0">
<segment>
<pinref part="JP1" gate="G$1" pin="7"/>
<wire x1="116.84" y1="167.64" x2="142.24" y2="167.64" width="0.1524" layer="91"/>
<pinref part="S1" gate="G$1" pin="5"/>
<wire x1="149.86" y1="114.3" x2="142.24" y2="114.3" width="0.1524" layer="91"/>
<wire x1="142.24" y1="114.3" x2="142.24" y2="167.64" width="0.1524" layer="91"/>
<pinref part="R2" gate="G$1" pin="1"/>
<wire x1="142.24" y1="193.04" x2="142.24" y2="167.64" width="0.1524" layer="91"/>
<junction x="142.24" y="167.64"/>
</segment>
</net>
<net name="N$7" class="0">
<segment>
<pinref part="JP3" gate="G$1" pin="4"/>
<wire x1="193.04" y1="124.46" x2="160.02" y2="124.46" width="0.1524" layer="91"/>
<pinref part="S1" gate="G$1" pin="1"/>
</segment>
</net>
<net name="N$9" class="0">
<segment>
<pinref part="R1" gate="G$1" pin="1"/>
<wire x1="137.16" y1="193.04" x2="137.16" y2="177.8" width="0.1524" layer="91"/>
<pinref part="JP1" gate="G$1" pin="11"/>
<wire x1="137.16" y1="177.8" x2="116.84" y2="177.8" width="0.1524" layer="91"/>
</segment>
</net>
</nets>
</sheet>
</sheets>
</schematic>
</drawing>
</eagle>
